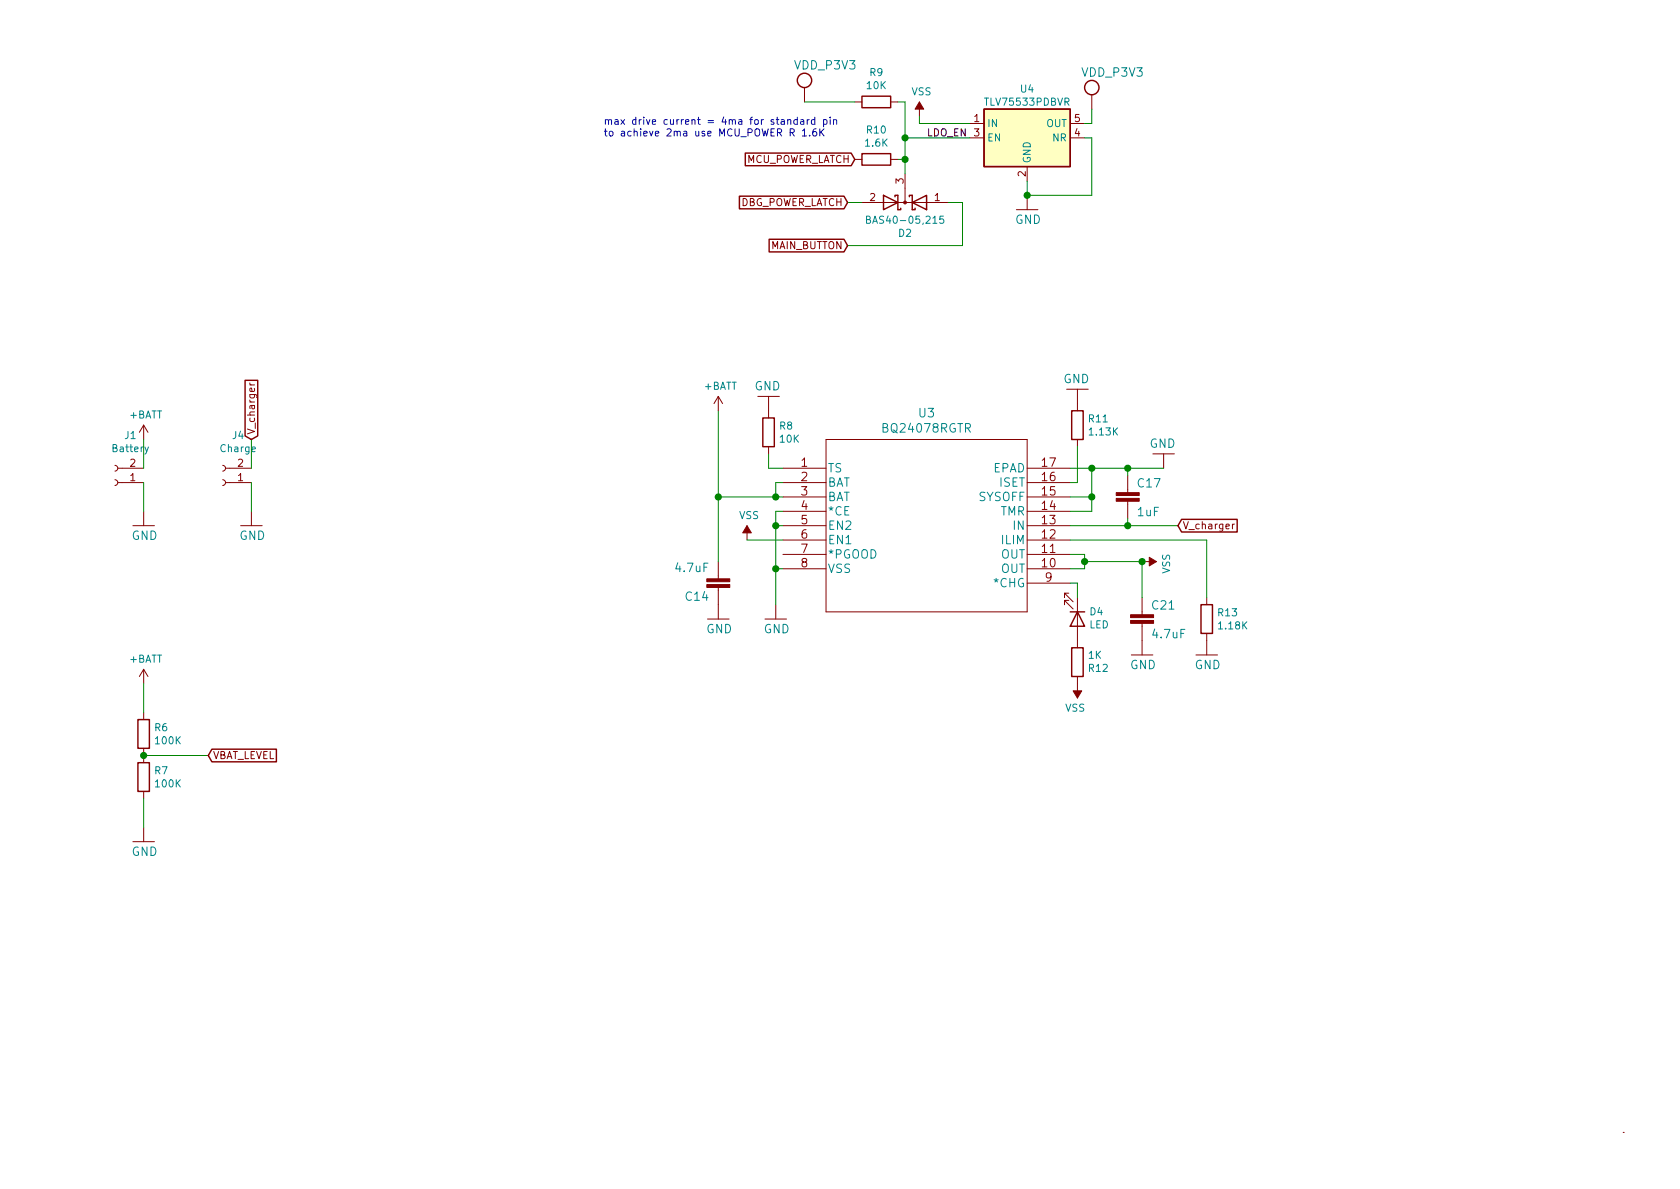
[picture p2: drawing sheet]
<svg xmlns="http://www.w3.org/2000/svg" width="297mm" height="210mm" viewBox="0 0 297 210" stroke-linecap="round" stroke-linejoin="round" font-family="sans-serif">
<g fill="none" stroke="#840000" stroke-width=".18">
<path d="M142.2 15.5v2.5M151.1 18h1.3M157.5 18h1.2M162.6 18v2.6M193 16.8v2.5M151.1 28.2h1.3M152.4 35.8h15.2M157.5 28.2h1.2M160 30.7v5.1M171.4 21.8h2.6M171.4 24.4h2.6M179.7 37.1h3.8"/>
<path d="M181.6 29.5v2.5M181.6 34.5v2.6M189.2 21.8h2.6M189.2 24.4h2.6M25.4 75.2v2.5M25.4 75.2l-.8 1.2M25.4 75.2l.8 1.2M44.2 67.7v.3l.2 .1M44.2 68.1h.8M127 70.1l-.8 1.3M127 70.1v2.5M127 70.1l.8 1.3"/>
<path d="M134 70.1h3.8M135.9 70.1v3.8M135.9 79v1.3M146 77.7h35.6v30.5h-35.6zM188.6 68.8h3.8M190.5 68.8v3.8M190.5 77.7v1.3M20.3 82.3l.4 .1 .1 .3-.1 .4-.4 .2M20.3 84.8l.4 .2 .1 .2-.1 .5-.4 .1M20.8 82.8h4.6M20.8 85.3h4.6M23.5 93h3.8"/>
<path d="M25.4 90.4v2.6M39.4 82.3l.3 .1 .2 .3-.1 .4-.4 .2M39.4 84.8l.3 .2 .2 .2-.1 .5-.4 .1M39.9 82.8h4.5M39.9 85.3h4.5M42.5 93h3.9M44.4 90.4v2.6M127 99.3v3.1M132.1 93v2.5M138.4 82.8h7.6M138.4 85.3h7.6M138.4 87.9h7.6"/>
<path d="M138.4 90.4h7.6M138.4 93h7.6M138.4 95.5h7.6M138.4 98h7.6M181.6 82.8h7.6M181.6 85.3h7.6M181.6 87.9h7.6M181.6 90.4h7.6M181.6 93h7.6M181.6 95.5h7.6M181.6 98h7.6M199.4 84.1v3"/>
<path d="M199.4 88.6v3.1M201.9 99.3h2.6M203.8 80.3h3.8M205.7 80.3v2.5M217.9 92.7v.8M218.3 92.7l-.4 .2M25.4 118.4l-.8 1.2M25.4 118.4v2.5M25.4 118.4l.8 1.2M125.1 109.5h3.8M127 103.9v5.6M135.3 109.5h3.8"/>
<path d="M137.2 106.9v2.6M138.4 100.6h7.6M181.6 100.6h7.6M181.6 103.1h7.6M189 104.9h-.8v.8v-.8l1.5 1.5M189 106.2h-.8v.7v-.7l1.5 1.5M190.5 105.7v8.8M190.5 119.6v3.8M200 115.8h3.8M201.9 105.7v3M201.9 110.2v5.6M211.5 115.8h3.8"/>
<path d="M213.4 105.7v1.2M213.4 112v3.8M25.4 126v1.2M25.4 132.3v2.6M25.4 139.9v1.3M23.5 148.8h3.8M25.4 146.3v2.5M287 200.2h.1"/>
</g>
<g fill="#840000" stroke="#840000" stroke-width=".18">
<path d="M197.4 88.1h4v.5h-4z"/>
<path d="M197.4 87.1h4v.5h-4z"/>
<path d="M162.6 18l.7 1.3h-1.5z"/>
<path d="M203.2 98.5l1.3 .8-1.3 .8z"/>
<path d="M125 102.4h4v.5h-4z"/>
<path d="M125 103.4h4v.5h-4z"/>
<path d="M199.9 109.7h4.1v.5h-4.1z"/>
<path d="M199.9 108.7h4.1v.5h-4.1z"/>
<path d="M132.1 93l.7 1.2h-1.5z"/>
<path d="M189.7 122.2h1.6l-.8 1.2z"/>
<circle cx="160" cy="35.8" r=".25"/>
</g>
<g fill="none" stroke="#840000" stroke-width=".25">
<path d="M152.4 17h5.1v2h-5.1zM174 19.3h15.2v10.2h-15.2zM130.7 34.7h18.5l.7 1.1-.7 1.1h-18.5zM131.8 27.1h18.7l.6 1.1-.6 1.1h-18.7zM152.4 27.2h5.1v2h-5.1zM156.2 34.5l2.5 1.3-2.5 1.3zM158.2 34.8v-.3h.5v2.6h.6v-.3M160.8 34.8v-.3h.5v2.6h.5v-.3M161.3 35.8l2.5-1.3v2.6zM136 42.3h13.2l.7 1.1-.7 1.1h-13.2zM43.3 67.3h2.3v9.8l-1.2 .6-1.1-.6zM134.9 73.9h2v5.1h-2z"/>
<path d="M189.5 72.6h2v5.1h-2zM208.9 91.8h9.8v2.3h-9.8l-.6-1.1zM189.2 108.2h2.6M189.5 114.5h2v5.1h-2zM190.5 108.2l1.3 2.5h-2.6zM212.3 106.9h2.1v5.1h-2.1zM24.4 127.2h2v5.1h-2zM24.4 134.9h2v5h-2zM37.5 132.5h11.4v2.2h-11.4l-.7-1.1z"/>
<circle cx="142.2" cy="14.2" r="1.27"/>
<circle cx="193" cy="15.5" r="1.27"/>
</g>
<path d="M153.2 38.8h.5l.2-.2-.1-.3-.6-.1v1.3h.5l.2-.1v-.3l-.3-.3M166.8 38.2h-.6l-.1 .6 .5-.1 .3 .3v.3l-.3 .2-.5-.1M26.2 79l-.4 1.2-.2 .1" fill="none" stroke="#008484" stroke-width=".18"/>
<path d="M174 19.3h15.2v10.2h-15.2z" fill="#ffffc2" stroke="#ffffc2" stroke-width=".18"/>
<g fill="none" stroke="#008400" stroke-width=".18">
<path d="M142.2 18h8.9M158.7 18h1.3v12.7M193 19.3v2.5h-1.2M149.9 35.8h2.5M158.7 28.2h1.3M160 24.4h11.4M162.6 20.6v1.2h8.8M167.6 35.8h2.6v7.6h-20.3M191.8 24.4h1.2v10.1h-11.4v-2.5M25.4 77.7v5.1M44.4 77.7v5.1M127 72.6v26.7"/>
<path d="M190.5 79v6.3h-1.3M25.4 85.3v5.1M44.4 85.3v5.1M127 87.9h11.4M132.1 95.5h6.3M135.9 80.3v2.5h2.5M137.2 93h1.2M138.4 90.4h-1.2v16.5M138.4 85.3h-1.2v2.6M189.2 93h19.1M189.2 82.8h16.5M189.2 95.5h24.2v10.2"/>
<path d="M189.2 98h2.6v2.6h-2.6M189.2 87.9h3.8M191.8 99.3h10.1v6.4M193 82.8v7.6h-3.8M199.4 82.8v1.3M199.4 91.7v1.3M137.2 100.6h1.2M189.2 103.1h1.3v2.6M25.4 133.6h11.4M25.4 120.9v5.1M25.4 141.2v5.1"/>
</g>
<g fill="none" stroke="#0000c2" stroke-width=".18">
<path d="M139.3 21.3l.2-.1h.3v.8M139.3 21.2v.8M141 21.2h-.4l-.2 .2 .1 .5h.5M141 20.7v1.3M141.6 21.2h.5v.8M141.9 23.1l.3-.3v1.2M141.9 24h.7M142.1 21.5h-.4l-.2 .2 .1 .2h.5M142.7 21.2v.8M143.1 21.2l-.4 .2M143.2 23.9v.1M144.1 21.2h-.4l-.2 .2 .1 .5h.5"/>
<path d="M144.1 20.7v1.3M144.3 22.8h-.2a.79 .79 0 0 0-.2 1.2h.4l.1-.5-.2-.2h-.3l-.2 .2M145 22.8v1.2M145.1 23.3l.6 .7M145.6 21.2h.4l.2 .2-.1 .5h-.5M145.6 21.2v1.2M145.7 22.8l-.7 .7M146.8 20.7v.1M146.8 21.2v.8M147.4 21.3l.2-.1h.3v.8M147.4 21.2v.8"/>
</g>
<g fill="#008400" stroke="#008400" stroke-width=".25">
<circle cx="25.4" cy="133.6" r=".51"/>
<circle cx="160" cy="28.2" r=".51"/>
<circle cx="160" cy="24.4" r=".51"/>
<circle cx="137.2" cy="100.6" r=".51"/>
<circle cx="137.2" cy="93" r=".51"/>
<circle cx="137.2" cy="87.9" r=".51"/>
<circle cx="201.9" cy="99.3" r=".51"/>
<circle cx="181.6" cy="34.5" r=".51"/>
<circle cx="199.4" cy="93" r=".51"/>
<circle cx="191.8" cy="99.3" r=".51"/>
<circle cx="199.4" cy="82.8" r=".51"/>
<circle cx="193" cy="82.8" r=".51"/>
<circle cx="193" cy="87.9" r=".51"/>
<circle cx="127" cy="87.9" r=".51"/>
</g>
<g font-size="2.1" fill="#008484">
<text x="140.6" y="12.3">VDD_P3V3</text>
<text x="191.4" y="13.6">VDD_P3V3</text>
<text x="179.5" y="39.6">GND</text>
<text x="133.4" y="69">GND</text>
<text x="188" y="67.8">GND</text>
<text x="156.3" y="76.5">BQ24078RGTR</text>
<text x="162.5" y="73.8">U3</text>
<text x="146.3" y="83.5">TS</text>
<text x="175.6" y="83.5">EPAD</text>
<text x="203.3" y="79.2">GND</text>
<text x="146.3" y="86.1">BAT</text>
<text x="146.3" y="88.6">BAT</text>
<text x="173" y="88.6">SYSOFF</text>
<text x="176.7" y="86.1">ISET</text>
<text x="201.2" y="86.2">C17</text>
<text x="23.3" y="95.5">GND</text>
<text x="42.3" y="95.5">GND</text>
<text x="146.3" y="91.2">*CE</text>
<text x="146.3" y="93.7">EN2</text>
<text x="176.8" y="91.2">TMR</text>
<text x="179.3" y="93.7">IN</text>
<text x="201.2" y="91.3">1uF</text>
<text x="119.6" y="101.2">4.7uF</text>
<text x="146.3" y="96.2">EN1</text>
<text x="146.3" y="98.8">*PGOOD</text>
<text x="146.3" y="101.3">VSS</text>
<text x="177" y="101.3">OUT</text>
<text x="177" y="98.8">OUT</text>
<text x="177.2" y="96.2">ILIM</text>
<text x="121.3" y="106.2">C14</text>
<text x="175.9" y="103.9">*CHG</text>
<text x="203.8" y="107.8">C21</text>
<text x="124.9" y="112">GND</text>
<text x="135" y="112">GND</text>
<text x="203.9" y="112.9">4.7uF</text>
<text x="199.8" y="118.3">GND</text>
<text x="211.2" y="118.3">GND</text>
<text x="23.3" y="151.4">GND</text>
</g>
<g font-size="2.1" fill="#840000">
<text x="141.7" y="82.5">1</text>
<text x="184.3" y="82.5">17</text>
<text x="141.7" y="85.1">2</text>
<text x="141.7" y="87.6">3</text>
<text x="184.3" y="87.6">15</text>
<text x="184.3" y="85.1">16</text>
<text x="141.7" y="90.2">4</text>
<text x="141.7" y="92.7">5</text>
<text x="141.7" y="95.2">6</text>
<text x="184.3" y="95.2">12</text>
<text x="184.3" y="92.7">13</text>
<text x="184.3" y="90.2">14</text>
<text x="141.7" y="97.8">7</text>
<text x="141.7" y="100.3">8</text>
<text x="184.3" y="100.3">10</text>
<text x="184.3" y="97.8">11</text>
<text x="184.8" y="102.9">9</text>
</g>
<g font-size="1.8" fill="#008484">
<text x="153.3" y="15.8">10K</text>
<text x="153.8" y="13.5">R9</text>
<text x="161.2" y="16.9">VSS</text>
<text x="180.5" y="16.4">U4</text>
<text x="153.3" y="23.6">R10</text>
<text x="174.4" y="18.7">TLV75533PDBVR</text>
<text x="174.5" y="22.5">IN</text>
<text x="185" y="22.5">OUT</text>
<text x="153.1" y="25.9">1.6K</text>
<text x="174.5" y="25">EN</text>
<text x="182.2" y="29" transform="rotate(-90 182.2 29)">GND</text>
<text x="186.2" y="25">NR</text>
<text x="154.2" y="39.6">BAS40-05,215</text>
<text x="158.9" y="41.9">D2</text>
<text x="124.5" y="68.9">+BATT</text>
<text x="22.1" y="77.6">J1</text>
<text x="22.9" y="74">+BATT</text>
<text x="41.1" y="77.6">J4</text>
<text x="137.9" y="76">R8</text>
<text x="192.6" y="74.7">R11</text>
<text x="192.7" y="77">1.13K</text>
<text x="20" y="80">Battery</text>
<text x="39.1" y="80">Charge</text>
<text x="137.9" y="78.3">10K</text>
<text x="130.7" y="91.8">VSS</text>
<text x="206.9" y="101.4" transform="rotate(-90 206.9 101.4)">VSS</text>
<text x="192.6" y="111.1">LED</text>
<text x="192.7" y="108.8">D4</text>
<text x="215.4" y="109">R13</text>
<text x="215.6" y="111.3">1.18K</text>
<text x="22.9" y="117.2">+BATT</text>
<text x="192.5" y="116.5">1K</text>
<text x="192.6" y="118.8">R12</text>
<text x="188.4" y="125.9">VSS</text>
<text x="27.4" y="129.3">R6</text>
<text x="27.6" y="131.6">100K</text>
<text x="27.4" y="136.9">R7</text>
<text x="27.6" y="139.2">100K</text>
</g>
<g font-size="1.8" fill="#0000c2">
<text x="106.7" y="22.1">max drive current = 4ma for standard pin</text>
<text x="106.7" y="24.1">to achieve 2ma use MCU_POWER R 1.6K</text>
</g>
<g font-size="1.8" fill="#840000">
<text x="172.2" y="21.6">1</text>
<text x="190" y="21.6">5</text>
<text x="131.7" y="28.8">MCU_POWER_LATCH</text>
<text x="172.2" y="24.1">3</text>
<text x="190" y="24.1">4</text>
<text x="153.8" y="35.6">2</text>
<text x="159.8" y="32.5" transform="rotate(-90 159.8 32.5)">3</text>
<text x="165.3" y="35.6">1</text>
<text x="181.4" y="31.2" transform="rotate(-90 181.4 31.2)">2</text>
<text x="130.5" y="36.4">DBG_POWER_LATCH</text>
<text x="136.2" y="44.1">MAIN_BUTTON</text>
<text x="45.1" y="76.9" transform="rotate(-90 45.1 76.9)">V_charger</text>
<text x="23" y="82.5">2</text>
<text x="42.1" y="82.5">2</text>
<text x="23" y="85.1">1</text>
<text x="42.1" y="85.1">1</text>
<text x="209.1" y="93.6">V_charger</text>
<text x="37.6" y="134.2">VBAT_LEVEL</text>
</g>
<text font-size="1.8" x="163.8" y="24.1">LDO_EN</text>
</svg>
